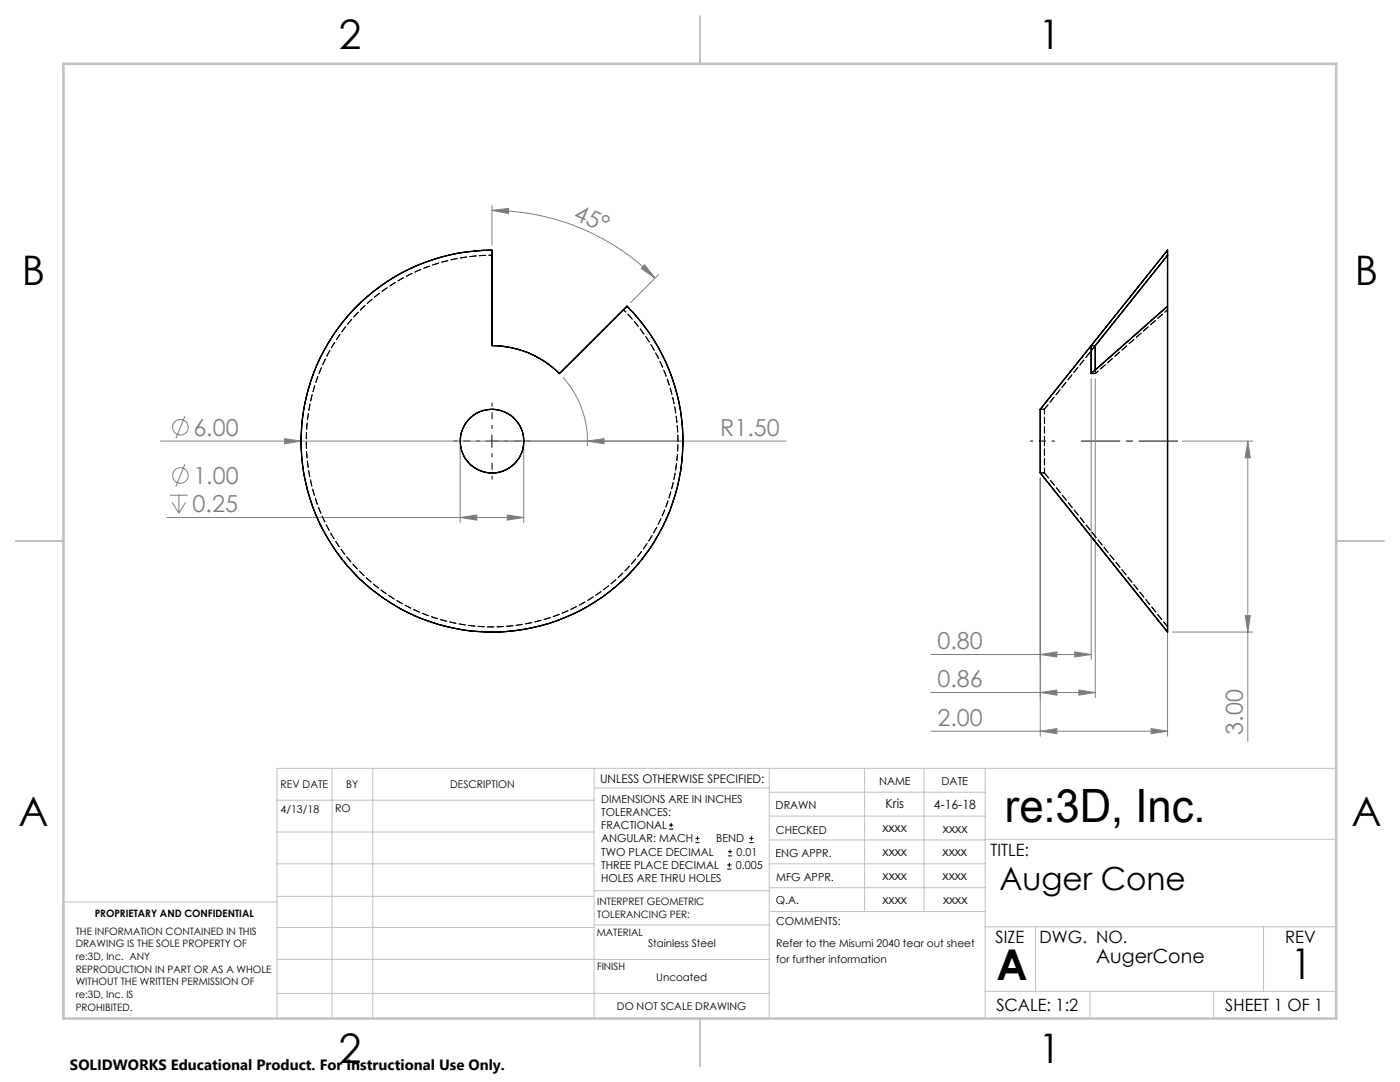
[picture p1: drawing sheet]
<svg xmlns="http://www.w3.org/2000/svg" width="279mm" height="216mm" viewBox="0 0 279 216" stroke-linecap="round" stroke-linejoin="round" font-family="sans-serif">
<g fill="none" stroke="#808080" stroke-width=".2">
<path d="M98.2 42l3.3-.4v1zM98.2 42a46.2 46.2 0 0 1 32.5 13.5M98.2 41v7.9M128.7 52.8l2 2.7-2.7-1.9zM131.4 54.8l-5.6 5.6M112.4 75.3a19.4 19.4 0 0 1 4.8 13.7M217.8 75.6v56M218.6 75.6v63.6M33.9 98.8h3.6M35.7 98.8v3.6M36.9 83l-1.8 4.5M36.9 92.6l-1.8 4.5"/>
<path d="M56.8 87.5l3.3 .5-3.3 .5zM91.8 89v15.3M104.5 89v15.3M117.2 88l3.3-.5v1zM156.9 88h-124.9M207.6 95.4v51.5M236 88h14M249 88v60M249 88l.5 3.3h-1zM33.3 103.3h71.2M34.4 100.3l1.3 2.1M37 100.3l-1.3 2.1"/>
<path d="M91.8 103.3l3.3-.5v1zM101.2 102.8l3.3 .5-3.3 .5zM185.8 130.6h32M185.8 138.2h32.8M207.6 130.6l3.3-.5v1zM207.6 138.2l3.3-.5v1zM214.5 130.1l3.3 .5-3.3 .5zM215.3 137.7l3.3 .5-3.3 .5zM233 126.1v20.8M234 126.1h16M248.5 122.8h1l-.5 3.3zM185.8 145.9h47.2"/>
<path d="M207.6 145.9l3.3-.5v1zM229.7 145.4l3.3 .5-3.3 .5z"/>
<circle cx="36" cy="94.9" r="1.56"/>
<circle cx="36" cy="85.3" r="1.55"/>
</g>
<g fill="none" stroke="#000" stroke-width=".2">
<path d="M96.9 88h2.5M98.2 86.8v2.5M133.5 165.5h.9M133.5 164.6h.9M133.9 164.2v.8M138.8 168.1h.8M138.8 167.3h.8M139.2 166.9v.8M145.1 173.4h.9M145.1 172.6h.9M145.3 170.8h.8M145.3 169.9h.8"/>
<path d="M145.6 172.2v.8M145.7 169.5v.9M149.5 168.1h.9M149.5 167.3h.9M150 166.9v.8"/>
</g>
<path d="M95.7 88h-5.1M98.2 85.5v-5.1M98.2 90.5v5.1M100.7 88h5.1" fill="none" stroke="#000" stroke-width=".2" stroke-dasharray="15.2 1.3 1.3 1.3" stroke-dashoffset="14.6"/>
<path d="M235 88h-19.2" fill="none" stroke="#000" stroke-width=".2" stroke-dasharray="15.2 1.3 1.3 1.3" stroke-dashoffset="7.5"/>
<path d="M205.6 88h4.8" fill="none" stroke="#000" stroke-width=".2" stroke-dasharray="15.2 1.3 1.3 1.3" stroke-dashoffset="14.7"/>
<g fill="none" stroke="#c0c0c0" stroke-width=".2">
<path d="M55.3 159.7h63.3M66.3 153.3v49.9M74.4 153.3v49.9M118.6 153.3v49.9M118.6 157.2h34.9M153.5 153.3v49.9M153.5 158.1h43.1M172.5 153.3v28.6M184.4 153.3v28.6M196.6 153.3v49.9M266.7 153.3h-211.4v49.9M55.3 178.9h63.3"/>
<path d="M55.3 172.4h63.3M55.3 166h63.3M55.3 180h-42.7v23.2M118.6 177.7h35M153.5 167.6h43.1M153.5 162.8h43.1M153.5 172.4h43.1M153.5 177.1h43.1M196.6 167.5h70.1M55.3 198.2h98.2M55.3 191.4l98.2 .1M55.3 185.1h63.3"/>
<path d="M118.6 184.6h35M153.6 181.9h43M196.6 197.8h70.1M196.6 184.9h70.1M206.7 184.9v12.9M217.5 197.8v5.4M242.2 197.8v5.4M252.2 184.9v12.9"/>
</g>
<path d="M139.7 3.2v9.5M3.1 107.9h9.6M266.7 107.9h9.5M139.7 203.2v9.6" fill="none" stroke="#c0c0c0" stroke-width=".25"/>
<path d="M12.7 12.7h254v190.5h-254z" fill="none" stroke="#c0c0c0" stroke-width=".5"/>
<g fill="#808080">
<path d="M56.8 87.5l3.3 .5-3.3 .5z"/>
<path d="M128.7 52.8l2 2.7-2.7-1.9zM98.2 42l3.3-.4v1z"/>
<path d="M91.8 103.3l3.3-.5v1zM101.2 102.8l3.3 .5-3.3 .5zM117.2 88l3.3 .5v-1zM207.6 130.6l3.3-.5v1zM214.5 130.1l3.3 .5-3.3 .5zM207.6 138.2l3.3-.5v1zM215.3 137.7l3.3 .5-3.3 .5z"/>
<path d="M248.5 122.8h1l-.5 3.3zM249 88l.5 3.3h-1z"/>
<path d="M207.6 145.9l3.3-.5v1zM229.7 145.4l3.3 .5-3.3 .5z"/>
</g>
<g fill="none" stroke="#000" stroke-width=".25">
<path d="M233 50.9v10.2M233 50.9v-1l-15.2 19.1M233 50.9l-14.4 18.1M71.9 60.4a38.2 38.2 0 0 1 26.3-10.5v19.1a19 19 0 0 1 13.5 5.5l13.4-13.4a38.1 38.1 0 0 1-.2 54.1 38.1 38.1 0 0 1-54.1-.7 38.1 38.1 0 0 1 1.1-54.1zM217.8 69h.8M218.6 69v4.8M233 61.1v65l-25.4-31.7v-12.7l10.2-12.7M233 61.1l-15.2 13.4v-5.5"/>
<circle cx="98.2" cy="88" r="6.4"/>
</g>
<path d="M124.4 61.8a37.1 37.1 0 0 1-7.7 58.3 37.1 37.1 0 0 1-54.3-22.5 37.1 37.1 0 0 1 35.8-46.7" fill="none" stroke="#000" stroke-width=".2" stroke-dasharray="1.3 .6" stroke-dashoffset=".6"/>
<path d="M217.8 74.5h.8M218.6 74.5v-.7M218.6 73.8v.7M207.6 94.4h.8M208.4 81.7h-.8" fill="none" stroke="#000" stroke-width=".2" stroke-dasharray="1.3 .6" stroke-dashoffset=".4"/>
<path d="M218.6 74.5l14.4-12.7M233 61.8l-14.4 12.7" fill="none" stroke="#000" stroke-width=".2" stroke-dasharray="1.3 .6" stroke-dashoffset=".5"/>
<path d="M208.4 88v6.4M208.4 81.7v6.3" fill="none" stroke="#000" stroke-width=".2" stroke-dasharray="1.3 .6" stroke-dashoffset=".3"/>
<path d="M218.6 69l-10.2 12.7" fill="none" stroke="#000" stroke-width=".2" stroke-dasharray="1.3 .6" stroke-dashoffset=".1"/>
<path d="M208.4 94.4l24.6 30.7" fill="none" stroke="#000" stroke-width=".2" stroke-dasharray="1.3 .6"/>
<text font-size="9.2" x="200.5" y="164.1">re:3D, Inc.</text>
<g font-size="8.5">
<text x="198.9" y="195.5">A</text>
<text x="257.6" y="195.4">1</text>
</g>
<g font-size="8.1">
<text x="67.6" y="9.7">2</text>
<text x="207.3" y="9.7">1</text>
<text x="4.4" y="57">B</text>
<text x="270.4" y="57">B</text>
<text x="3.7" y="164.9">A</text>
<text x="269.7" y="164.9">A</text>
<text x="67.6" y="212.2">2</text>
<text x="207.3" y="212.2">1</text>
</g>
<text font-size="6.3" x="199.4" y="177.5">Auger Cone</text>
<g font-size="4.7" fill="#808080">
<text x="114.3" y="43.7" transform="rotate(24 114.3 43.7)">45°</text>
<text x="38.6" y="86.9">6.00</text>
<text x="143.7" y="87">R1.50</text>
<text x="38.6" y="96.6">1.00</text>
<text x="38.5" y="102.2">0.25</text>
<text x="187.1" y="129.6">0.80</text>
<text x="187.1" y="137.2">0.86</text>
<text x="187.1" y="144.9">2.00</text>
<text x="248" y="146.6" transform="rotate(-90 248 146.6)">3.00</text>
</g>
<text font-size="3.9" x="218.8" y="192.1">AugerCone</text>
<g font-size="3.4">
<text x="197.7" y="170.8">TITLE:</text>
<text x="198.7" y="188.1">SIZE</text>
<text x="207.5" y="188.1">DWG. NO.</text>
<text x="256.5" y="188.2">REV</text>
<text x="198.8" y="201.7">SCALE: 1:2</text>
<text x="244.5" y="201.7">SHEET 1 OF 1</text>
</g>
<text font-size="3" x="14" y="213.5">SOLIDWORKS Educational Product. For Instructional Use Only.</text>
<g font-size="2.5">
<text x="176.7" y="161.3">Kris</text>
<text x="186.4" y="161.4">4-16-18</text>
<text x="176.1" y="166.1">xxxx</text>
<text x="188.2" y="166.2">xxxx</text>
<text x="176.1" y="170.8">xxxx</text>
<text x="188.1" y="170.8">xxxx</text>
<text x="176.1" y="175.6">xxxx</text>
<text x="188.1" y="175.6">xxxx</text>
<text x="176.1" y="180.4">xxxx</text>
<text x="188.2" y="180.3">xxxx</text>
</g>
<text font-size="2.4" x="119.8" y="156.2">UNLESS OTHERWISE SPECIFIED:</text>
<g font-size="2.2">
<text x="120" y="160.1">DIMENSIONS ARE IN INCHES</text>
<text x="154.8" y="161.4">DRAWN</text>
<text x="175.4" y="156.6">NAME</text>
<text x="187.9" y="156.7">DATE</text>
<text x="120" y="162.8">TOLERANCES:</text>
<text x="120" y="165.4">FRACTIONAL</text>
<text x="154.9" y="166.3">CHECKED</text>
<text x="120" y="173.4">THREE PLACE DECIMAL</text>
<text x="120" y="168.1">ANGULAR: MACH</text>
<text x="120" y="170.7">TWO PLACE DECIMAL</text>
<text x="142.9" y="168.1">BEND</text>
<text x="146.9" y="173.4">0.005</text>
<text x="147" y="170.7">0.01</text>
<text x="154.8" y="171">ENG APPR.</text>
<text x="120" y="176">HOLES ARE THRU HOLES</text>
<text x="154.9" y="175.7">MFG APPR.</text>
<text x="154.9" y="180.4">Q.A.</text>
<text x="154.9" y="184.6">COMMENTS:</text>
</g>
<g font-size="2.1">
<text x="56" y="157.2">REV DATE</text>
<text x="69.1" y="157.2">BY</text>
<text x="89.8" y="157.2">DESCRIPTION</text>
<text x="56" y="162.2">4/13/18</text>
<text x="66.9" y="162.1">RO</text>
<text x="129.3" y="189">Stainless Steel</text>
<text x="154.9" y="189">Refer to the Misumi 2040 tear out sheet</text>
<text x="131" y="195.8">Uncoated</text>
<text x="154.9" y="192.1">for further information</text>
<text x="123.1" y="201.6">DO NOT SCALE DRAWING</text>
</g>
<g font-size="2">
<text x="18.9" y="182.9">PROPRIETARY AND CONFIDENTIAL</text>
<text x="119.2" y="180.6">INTERPRET GEOMETRIC</text>
<text x="119.2" y="183.1">TOLERANCING PER:</text>
<text x="15.1" y="186.5">THE INFORMATION CONTAINED IN THIS</text>
<text x="15.1" y="189">DRAWING IS THE SOLE PROPERTY OF</text>
<text x="15.1" y="191.6">re:3D, Inc. ANY</text>
<text x="119.1" y="186.7">MATERIAL</text>
<text x="15.1" y="194.1">REPRODUCTION IN PART OR AS A WHOLE</text>
<text x="15.1" y="196.6">WITHOUT THE WRITTEN PERMISSION OF</text>
<text x="119.1" y="193.5">FINISH</text>
<text x="15.1" y="199.1">re:3D, Inc. IS</text>
<text x="15.1" y="201.7">PROHIBITED.</text>
</g>
</svg>
